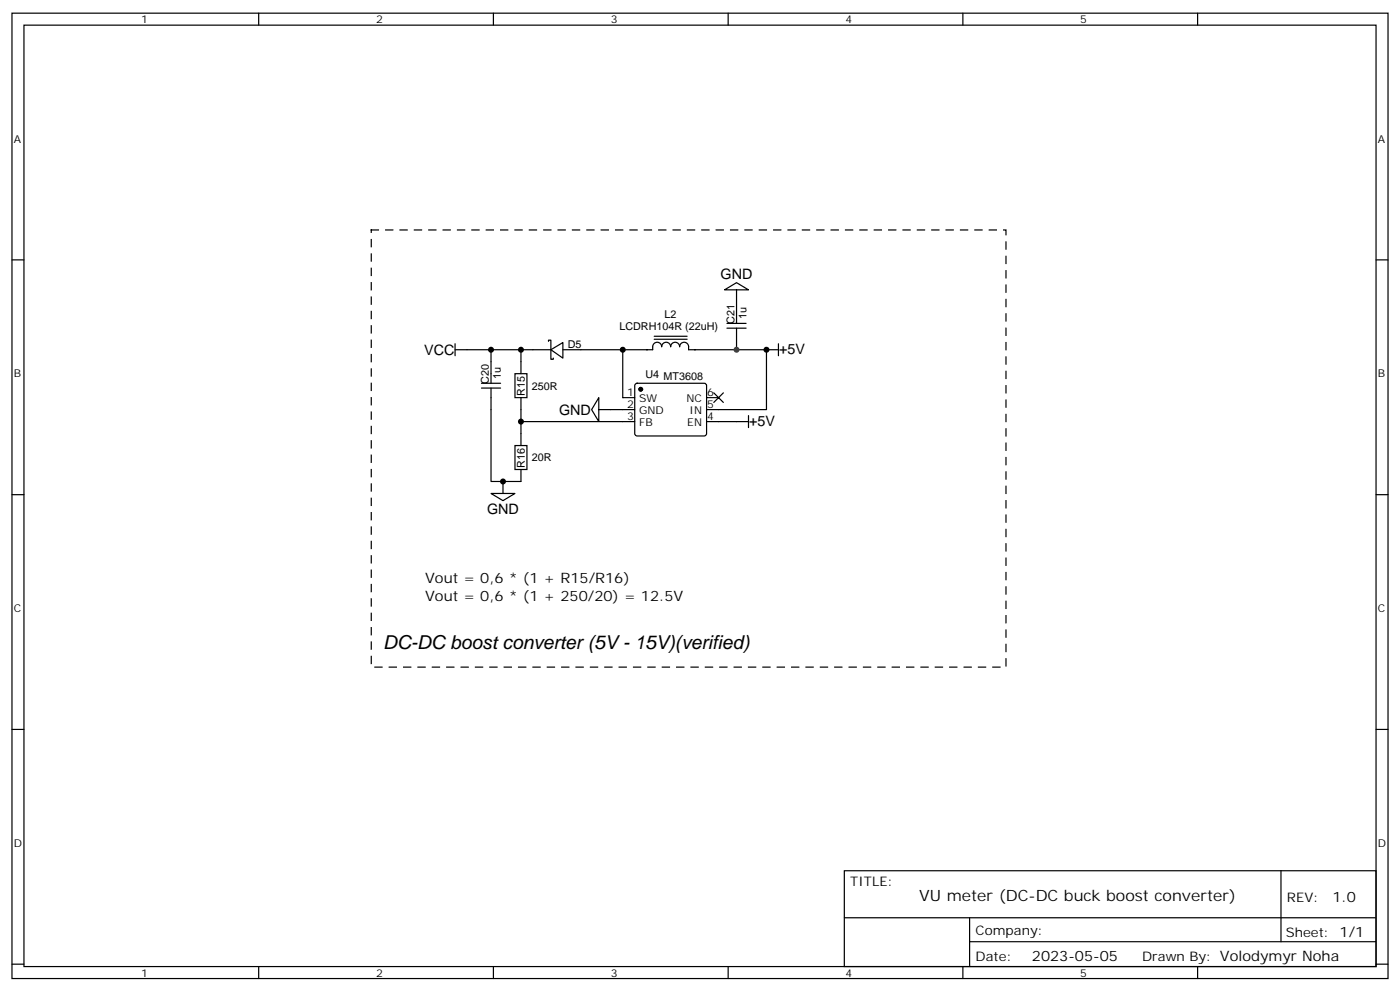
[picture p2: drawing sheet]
<svg xmlns="http://www.w3.org/2000/svg" width="412mm" height="292mm" viewBox="0 0 412 292" stroke-linecap="round" stroke-linejoin="round" font-family="sans-serif">
<g fill="none" stroke="#000" stroke-width=".35">
<path d="M3.5 3.9h405.4v284.3h-405.4zM7.1 7.4h398.2v277.3h-398.2zM76.2 3.9v3.5M145.3 3.9v3.5M214.5 3.9v3.5M283.6 3.9v3.5M352.8 3.9v3.5M3.5 76.6h3.6M405.3 76.6h3.6M192.7 99.9h9.7M192.7 99h9.7M213.4 85.4l3.6-2.1 3.5 2.1z"/>
<path d="M214.1 96.7h5.7M214.1 95.3h5.7M217 85.4v9.9M217 96.7v6.3M134.1 103h28.2M134.1 101.2v3.6M141.8 114.3h5.7M141.8 112.9h5.7M144.6 114.3v27.5h8.9v-3.5M144.6 103v9.9M151.7 110.1h3.5v7h-3.5zM153.5 103v7.1"/>
<path d="M153.5 117.1v14.1M161.6 100.5v-.3h.7v5.6h.7v-.3M162.3 103l3.5-2.1v4.6zM165.8 103h26.5a1.54 1.54 0 0 1 .2-1.6 1.54 1.54 0 0 1 1.5-.5 1.32 1.32 0 0 1 .9 1.2 1.32 1.32 0 0 1 1.3-1.3 1.32 1.32 0 0 1 1.4 1.3 1.32 1.32 0 0 1 1.3-1.3 1.32 1.32 0 0 1 1.3 1.3 1.32 1.32 0 0 1 1.3-1.3 1.32 1.32 0 0 1 1.3 1.3v.9h23v17.7h-17.7M176.4 117.1v7.1l-2.1-3.5zM183.4 103v14.1h3.6M187.2 113.1l.5-.2h19.7l.5 .2 .2 .5v14.4l-.7 .4-20-.1-.4-.6v-14.1zM208.1 117.1h3.6M210.3 115.7l2.8 2.8M213.1 115.7l-2.8 2.8M225.8 103h3.5M229.3 101.2v3.6"/>
<path d="M151.7 131.2h3.5v7.1h-3.5zM153.5 124.2h33.5M176.4 120.7h10.6M208.1 124.2h12.4M220.5 122.4v3.5M3.5 145.7h3.6M144.6 145.3h7.1l-3.5 2.2zM148.2 141.8v3.5M405.3 145.7h3.6M3.5 214.8h3.6M405.3 214.8h3.6M248.7 256.5h156.6v28.2h-156.6z"/>
<path d="M377.3 256.5v20.9M248.7 270.3h156.5M285.6 277.4h119.6M285.6 270.3v14.1M3.5 284h3.6M76.2 284.7v3.5M145.3 284.7v3.5M214.5 284.7v3.5M283.6 284.7v3.5M352.8 284.7v3.5M405.3 284h3.6"/>
</g>
<circle cx="188.7" cy="114.7" r=".53" fill="#000" stroke="#000" stroke-width=".35"/>
<path d="M109.4 67.7h186.9v128.8h-186.9z" fill="none" stroke="#000" stroke-width=".35" stroke-dasharray="2.1 2.1"/>
<g fill="#000">
<circle cx="144.6" cy="103" r=".88"/>
<circle cx="153.5" cy="103" r=".88"/>
<circle cx="183.4" cy="103" r=".88"/>
<circle cx="190.5" cy="103" r=".18"/>
<circle cx="204.6" cy="103" r=".18"/>
<circle cx="153.5" cy="124.2" r=".88"/>
<circle cx="148.2" cy="141.8" r=".88"/>
</g>
<circle cx="217" cy="103" r=".88" fill="#c00"/>
<circle cx="225.8" cy="103" r=".88" fill="#000"/>
<text font-size="5.6" x="112.9" y="191.2">DC-DC boost converter (5V - 15V)(verified)</text>
<text font-size="4.6" x="270.8" y="265.5">VU meter (DC-DC buck boost converter)</text>
<g font-size="4.2">
<text x="212.3" y="82.2">GND</text>
<text x="124.9" y="104.5">VCC</text>
<text x="229.5" y="104.4">+5V</text>
<text x="164.7" y="122.1">GND</text>
<text x="220.7" y="125.6">+5V</text>
<text x="143.5" y="151.5">GND</text>
<text x="125.2" y="171.8">Vout = 0,6 * (1 + R15/R16)</text>
<text x="125.2" y="177.1">Vout = 0,6 * (1 + 250/20) = 12.5V</text>
<text x="392.5" y="265.7">1.0</text>
<text x="304" y="283.1">2023-05-05</text>
</g>
<g font-size="3.9">
<text x="250.5" y="261.1">TITLE:</text>
<text x="379.1" y="265.7">REV:</text>
<text x="287.4" y="275.3">Company:</text>
<text x="378.7" y="275.9">Sheet: 1/1</text>
<text x="287.4" y="282.9">Date:</text>
<text x="336.4" y="283">Drawn By: Volodymyr Noha</text>
</g>
<g font-size="3.2">
<text x="41.6" y="6.9">1</text>
<text x="110.8" y="6.9">2</text>
<text x="179.9" y="6.9">3</text>
<text x="249.1" y="6.9">4</text>
<text x="318.2" y="6.9">5</text>
<text x="4.1" y="42">A</text>
<text x="405.9" y="42">A</text>
<text x="195.7" y="93.6">L2</text>
<text x="216.3" y="95.4" transform="rotate(-90 216.3 95.4)">C21</text>
<text x="219.9" y="93.9" transform="rotate(-90 219.9 93.9)">1u</text>
<text x="182.5" y="97.1">LCDRH104R (22uH)</text>
<text x="167.2" y="102.4">D5</text>
<text x="4.1" y="111.1">B</text>
<text x="144" y="113.1" transform="rotate(-90 144 113.1)">C20</text>
<text x="147.5" y="111.5" transform="rotate(-90 147.5 111.5)">1u</text>
<text x="190.2" y="111.2">U4 MT3608</text>
<text x="405.9" y="111.1">B</text>
<text x="154.6" y="116.6" transform="rotate(-90 154.6 116.6)">R15</text>
<text x="156.6" y="114.7">250R</text>
<text x="184.8" y="116.8">1</text>
<text x="188.3" y="118.5">SW</text>
<text x="202.2" y="118.5">NC</text>
<text x="208.3" y="116.8">6</text>
<text x="184.8" y="120.3">2</text>
<text x="184.8" y="123.8">3</text>
<text x="188.3" y="122.1">GND</text>
<text x="188.3" y="125.6">FB</text>
<text x="202.5" y="125.6">EN</text>
<text x="203.1" y="122.1">IN</text>
<text x="208.3" y="123.8">4</text>
<text x="208.3" y="120.3">5</text>
<text x="154.6" y="137.8" transform="rotate(-90 154.6 137.8)">R16</text>
<text x="156.6" y="135.9">20R</text>
<text x="4.1" y="180.3">C</text>
<text x="405.9" y="180.3">C</text>
<text x="4.1" y="249.4">D</text>
<text x="405.9" y="249.4">D</text>
<text x="41.6" y="287.7">1</text>
<text x="110.8" y="287.7">2</text>
<text x="179.9" y="287.7">3</text>
<text x="249.1" y="287.7">4</text>
<text x="318.2" y="287.7">5</text>
</g>
</svg>
